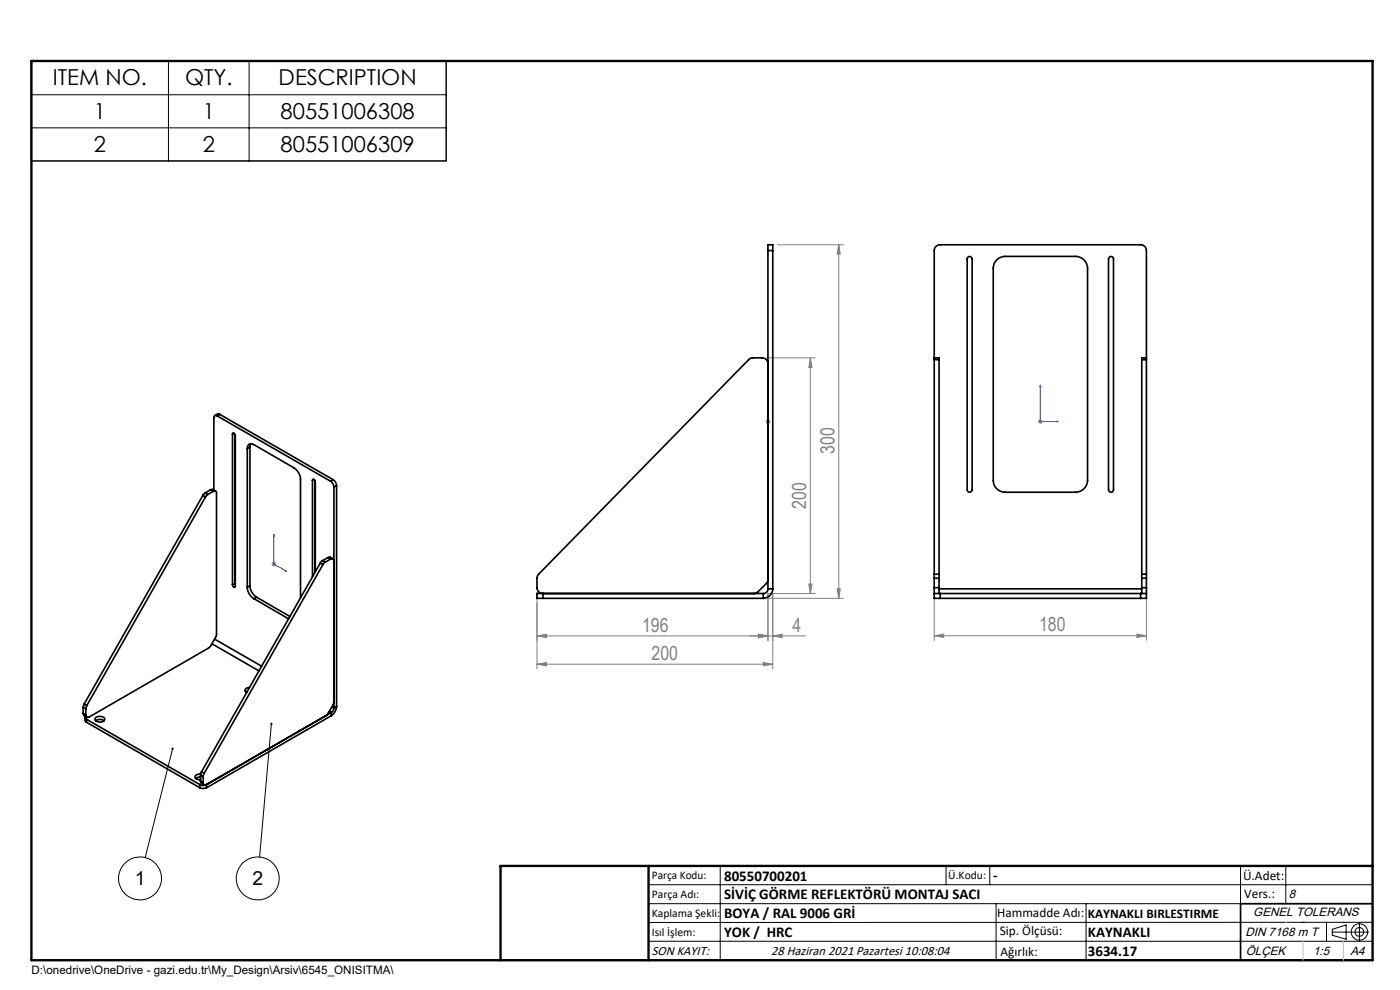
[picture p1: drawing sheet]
<svg xmlns="http://www.w3.org/2000/svg" width="297mm" height="210mm" viewBox="0 0 297 210" stroke-linecap="round" stroke-linejoin="round" font-family="sans-serif">
<g fill="none" stroke="#000" stroke-width=".21">
<path d="M6.6 12.8h88.1v21.3h-88.1zM35.7 12.8v21.3M52.8 12.8v21.3M6.6 20.1h88.1M6.6 27.1h88.1M36.6 158.8l-5.8 23.1M57.6 153.5l-2.5 28.3M137.6 187.7h153.6M137.6 191.7h153.6M137.6 199.7h153.6M152.8 183.7v20M200.7 183.7v4"/>
<path d="M210 183.7v4M211.3 191.7v12M230.4 191.7v12M263.2 183.7v20M272.8 183.7v8M276.4 195.6h.1M281.4 195.6v4.1M282.6 197.7h7.8M282.6 197.1l3-.9v3l-3-.8zM285 195.6h.1M288.4 195.8v3.8M291.2 195.6l-153.6 .1"/>
<circle cx="29.7" cy="186.3" r="4.6"/>
<circle cx="54.7" cy="186.3" r="4.6"/>
<circle cx="288.4" cy="197.7" r="1.74"/>
<circle cx="288.4" cy="197.7" r=".93"/>
</g>
<path d="M162.9 89.3v.2zM162.9 81.7v.4v-.4M162.9 89.4h.1M162.9 81.7v7.7M220.7 81.7v7.7h3.8M220.7 81.7l.1 .4h-.2zM224.2 89.3l.3 .1-.3 .1zM58.1 113.4l.1 .3h-.2zM58.1 113.4v6.3l2.7 1.5M60.5 121l.3 .2-.3-.1z" fill="none" stroke="#00f" stroke-width=".21"/>
<g fill="none" stroke="#808080" stroke-width=".21">
<path d="M164.9 51.9h14M177.9 51.9l.4 2h-.7zM177.9 51.9v75M162.7 75.9h10.2M171.9 75.9l.4 2h-.7zM171.9 75.9v50M162.4 89.4h1M162.6 89.1l.7 .7M162.9 88.9v1M163.3 89.1l-.7 .7M220.2 89.4h1M220.3 89.1l.8 .7"/>
<path d="M220.7 88.9v1M221.1 89.1l-.8 .7M57.6 119.7h1M57.7 119.3l.8 .7M58.1 119.2v.9M58.5 119.3l-.8 .7M113.9 134.9l2-.4v.7zM113.9 125.7v16.2M113.9 134.9h57M160.9 134.5l2 .4-2 .3zM162.9 126.9h16M163.9 134.9l2-.4v.7z"/>
<path d="M163.9 125.9v16M171.6 123.9h.7l-.4 2zM172.9 125.9h-10v10M177.6 124.9h.7l-.4 2zM198.2 134.9l2-.4v.7zM198.2 134.9h45M198.2 122.8v13M241.2 134.5l2 .4-2 .3zM243.2 122.8v13M113.9 140.9l2-.4v.7zM113.9 140.9h50M161.9 140.5l2 .4-2 .3z"/>
</g>
<path d="M291.2 191.7h-28v12M106.2 203.7h185" fill="none" stroke="#000" stroke-width=".35"/>
<path d="M6.7 12.9h284.5v190.8h-284.5zM137.6 183.7v20M291.2 183.7h-185v20" fill="none" stroke="#000" stroke-width=".5"/>
<path d="M272.8 195.6h.1M276.4 199.7v4M285 199.7v4" fill="none" stroke="#c0c0c0" stroke-width=".21"/>
<path d="M36.4 158.7a.23 .23 0 0 0 .1 .3 .23 .23 0 0 0 .3-.1 .23 .23 0 0 0-.1-.3l-.1 .2 .1-.2zM57.4 153.4a.24 .24 0 0 0 0 .3 .24 .24 0 0 0 .4-.1 .24 .24 0 0 0-.2-.3v.2v-.2z" fill="#000"/>
<g fill="#00f">
<path d="M60.5 121l.3 .2-.3-.1zM58.1 113.4l.1 .3h-.2z"/>
<path d="M162.9 89.3v.2zM162.9 81.7v.4z"/>
<path d="M224.2 89.3l.3 .1-.3 .1zM220.7 81.7l.1 .4h-.2z"/>
</g>
<g fill="#808080">
<path d="M161.9 140.5l2 .4-2 .3zM113.9 140.9l2-.4v.7z"/>
<path d="M113.9 134.9l2-.4v.7zM160.9 134.5l2 .4-2 .3zM198.2 134.9l2-.4v.7zM241.2 134.5l2 .4-2 .3z"/>
<path d="M171.9 75.9l.4 2h-.7zM171.6 123.9h.7l-.4 2zM177.9 51.9l.4 2h-.7zM177.6 124.9h.7l-.4 2z"/>
<path d="M160.9 134.5l2 .4-2 .3zM163.9 134.9l2-.4v.7z"/>
</g>
<g fill="none" stroke="#000" stroke-width=".35">
<path d="M162.9 53.2v-1.3h1v1.3M162.9 53.2v71.7M162.9 53.2h1M163.9 53.2v71.7M205.3 54.6a.54 .54 0 0 1 .6-.2 .54 .54 0 0 1 .3 .5v49a.53 .53 0 0 1-.5 .5 .53 .53 0 0 1-.5-.5v-49zM211.3 55.3l.6-.6 1.3-.3h15a2.57 2.57 0 0 1 2.5 2.5v45a2.57 2.57 0 0 1-2.5 2.5h-15a2.51 2.51 0 0 1-2.5-2.5v-45l.2-.9zM235.3 54.6a.52 .52 0 0 1 .6-.1 .52 .52 0 0 1 .3 .4v49a.53 .53 0 0 1-.5 .5 .53 .53 0 0 1-.5-.5v-49zM162.9 77.1a1.21 1.21 0 0 0-1.2-1.2h-2.1l-.7 .3-44.7 45.7-.3 .8v2a1.26 1.26 0 0 0 1.3 1.2M198.2 75.9v-22.7a1.26 1.26 0 0 1 1.3-1.3h42.5a1.21 1.21 0 0 1 1.2 1.3v22.7M198.2 75.9h1v.4M198.2 75.9v.4M198.2 76.3v45.5"/>
<path d="M198.2 76.3h1M199.2 76.3v45.5M242.2 76.3v45.5M242.2 76.3h1M243.2 75.9h-1v.4M243.2 75.9v.4M243.2 76.3v45.5M46.1 88.2a.42 .42 0 0 0-.5 0 .42 .42 0 0 0-.2 .4v15.4M46.1 88.2l24 13.9M46.6 87.9l-.4-.1-.6 .4M46.6 87.9l-.5 .3M46.6 87.9l24.1 13.9"/>
<path d="M49.3 92.1l.1-.2h.2l.3 .5M49.3 92.1v31.9M49.6 91.9l-.3 .2M49.9 92.2v32.3l-.3 .1-.3-.6M52.5 95.2a.86 .86 0 0 1 .4-1 .86 .86 0 0 1 1 .1l8.4 4.9a3.1 3.1 0 0 1 1.4 2.5v25.1M52.5 95.2v29.4M53 94.8l-.5 .4M53 94.8v29.4M53.2 94.1l-.2 .7M43 105.1l-25.1 44.3M43 105.1l.6 .3M43.5 104.6l-.5 .5"/>
<path d="M43.5 104.6l.6 .3M43.6 105.4l-25.2 44.3M44.1 104.9l-.5 .5M44.7 103.9l.3-.1 .7 .4M44.7 103.9l.5 .3M44.7 103.9l-1.2 .7M45.2 104.2a.42 .42 0 0 1 .5 0 .42 .42 0 0 1 .2 .4v30.1l-.1 .4-1.1 1.9-.5 .5-25.3 14.6a.46 .46 0 0 1-.5 0 .46 .46 0 0 1-.2-.4M45.2 104.2l-1.1 .7M66.3 101.9l.1-.2 .3 .1 .2 .4v19.1M66.3 101.9v20.4M66.6 101.7l-.3 .2M66.9 102.1v19.2"/>
<path d="M67.9 119.4l.6 .4M67.9 119.4l-25.1 44.3M68.4 118.9l-.5 .5M68.4 118.9l.6 .3M68.5 119.8l-25.2 44.2M69 119.2l-.5 .6M69.6 118.3l.4-.1 .6 .3M69.6 118.3l.5 .3M69.6 118.3l-1.2 .6M70.1 102.1a1.6 1.6 0 0 1 .7 1.2M70.1 118.6a.42 .42 0 0 1 .5-.1 .42 .42 0 0 1 .2 .5M70.1 118.6l-1.1 .6"/>
<path d="M70.7 101.8a1.6 1.6 0 0 1 .7 1.2M70.7 101.8l-.6 .3M70.8 103.3v46.9M71.4 103l-.6 .3M71.4 103v46.9M44.9 136.6l10 5.7M45.5 135.6l10 5.7M49.9 123.9v-.2l-.6 .3M52.5 124.6a3 3 0 0 0 1.4 2.4M53 124.2a3 3 0 0 0 1.4 2.5M53 124.2l-.5 .4M53.9 127l7.3 4.3"/>
<path d="M54.4 126.7l-.5 .3M54.4 126.7l7.1 4.1M115.2 125.9h-1.3v1h1.3M115.2 125.9v1M115.2 125.9h46.7M115.2 126.9h46.7M161.9 125.9v1M162.9 124.9a.96 .96 0 0 1-1 1M162.9 122.9l-.3 .9-1.8 1.7-.9 .4M162.9 124.9h1M163.9 124.9a2.05 2.05 0 0 1-2 2M198.2 125.9v1h1.3"/>
<path d="M198.2 125.9h1.3M198.2 124.7v1.2M198.2 121.8v.9M198.2 122.7v2M198.2 124.7h1M198.2 122.7h1M198.2 121.8h1M199.2 124.7v1.2M199.2 121.8v.9M199.2 124.9h43M199.2 122.7v2M199.5 125.9h42.5"/>
<path d="M199.5 126.9h42.5M199.5 125.9v1M242 125.9h1.2M242 125.9v1M242.2 124.7v1.2M242.2 121.8v.9M242.2 124.7h1M242.2 122.7v2M242.2 122.7h1M242.2 121.8h1M243.2 125.9v1h-1.2M243.2 124.7v1.2"/>
<path d="M243.2 121.8v.9M243.2 122.7v2M17.6 151.3l.2 .4 .6 .4M17.6 150l.6 .3M17.6 151.3l.6 .4M17.6 150v1.3M17.9 149.4l-.3 .6M17.9 149.4l.5 .3M18.1 152.1v.7l.2 .4M18.1 151.9v.4l.2 .3M18.2 150.3v1.4M18.3 152.6l24.1 13.8"/>
<path d="M18.3 152.6v.6M18.3 153.2l24.1 13.9M18.4 149.7l-.2 .6M20.2 152.3a1.46 1.46 0 0 1 2 .1 1.16 1.16 0 0 1-.9 .8 1.16 1.16 0 0 1-1.1-.5zM20.3 152.9a1.52 1.52 0 0 1 1.8 0M52.5 146.6l-.4 .1M52.9 145.8a.65 .65 0 0 0-.7 .2 .65 .65 0 0 0-.1 .7l.2 .2M69.8 150.9l.5 .3M70.3 151.2l-26.5 15.2M70.3 151.2v.6M70.3 151.8l-26.5 15.3M70.4 150l.4 .2"/>
<path d="M70.8 150.2l-.2 .7-.3 .3M70.8 148.9l-.2 .7-1 1.7-.4 .5-25.4 14.6M71.4 149.9a2.68 2.68 0 0 1-1.1 1.9M71.4 149.9l-.6 .3M42.4 166.4a1.5 1.5 0 0 0 1.4 0M42.4 167.1l.5 .1 .9-.1M42.4 166.4v.7M42.5 164.8l-1 .3M42.5 165.7l.2 .4 .6 .4M42.5 164.4l.6 .3M42.5 165.7l.6 .3M42.5 164.4v1.3"/>
<path d="M42.6 164.2a.83 .83 0 0 0-1.2 .8l.4 .3 .7 .1M42.8 163.7l-.3 .7M42.8 163.7l.5 .3M43.1 166a.42 .42 0 0 0 .2 .5 .42 .42 0 0 0 .5-.1M43.1 164.7v1.3M43.3 164l-.2 .7M43.8 166.4v.7"/>
</g>
<g font-size="4.7">
<text x="11.2" y="18.1">ITEM NO.</text>
<text x="39.3" y="18.1">QTY.</text>
<text x="59.1" y="18.1">DESCRIPTION</text>
<text x="19.9" y="25.3">1</text>
<text x="43" y="25.3">1</text>
<text x="59.5" y="25.3">80551006308</text>
<text x="19.9" y="32.3">2</text>
<text x="43" y="32.3">2</text>
<text x="59.5" y="32.3">80551006309</text>
</g>
<g font-size="4.1" fill="#808080">
<text x="177" y="96.2" transform="rotate(-90 177 96.2)">300</text>
<text x="171" y="107.9" transform="rotate(-90 171 107.9)">200</text>
<text x="136.2" y="134">196</text>
<text x="168.1" y="134">4</text>
<text x="220.4" y="133.9">180</text>
<text x="138.2" y="140">200</text>
</g>
<g font-size="4.1">
<text x="28.6" y="187.6">1</text>
<text x="53.5" y="187.6">2</text>
</g>
<g font-size="3.2">
<text x="153.6" y="186.8">80550700201</text>
<text x="153.6" y="190.8">SİVİÇ GÖRME REFLEKTÖRÜ MONTAJ SACI</text>
<text x="210.7" y="186.6">-</text>
<text x="153.6" y="194.8">BOYA / RAL 9006 GRİ</text>
<text x="153.6" y="198.8">YOK / HRC</text>
<text x="230.8" y="198.7">KAYNAKLI</text>
<text x="230.8" y="202.8">3634.17</text>
</g>
<g font-size="2.8">
<text x="263.7" y="186.7">Ü.Adet:</text>
<text x="263.9" y="190.5">Vers.:</text>
<text x="211.5" y="194.5">Hammadde Adı:</text>
<text x="230.8" y="194.7">KAYNAKLI BIRLESTIRME</text>
<text x="138.3" y="202.6">SON KAYIT:</text>
<text x="163.6" y="202.6">28 Haziran 2021 Pazartesi 10:08:04</text>
<text x="212.1" y="198.4">Sip. Ölçüsü:</text>
<text x="212.2" y="202.7">Ağırlık:</text>
</g>
<g font-size="2.6">
<text x="273.4" y="190.4">8</text>
<text x="265.9" y="194.4">GENEL TOLERANS</text>
<text x="264.2" y="198.5">DIN 7168 m T</text>
<text x="264.3" y="202.6">ÖLÇEK</text>
<text x="278.5" y="202.6">1:5</text>
<text x="286.5" y="202.6">A4</text>
</g>
<g font-size="2.5">
<text x="138.3" y="186.4">Parça Kodu:</text>
<text x="138.3" y="190.5">Parça Adı:</text>
<text x="201.2" y="186.5">Ü.Kodu:</text>
<text x="138.3" y="194.5">Kaplama Şekli:</text>
<text x="138.3" y="198.6">Isıl İşlem:</text>
<text x="6.7" y="206.7">D:\onedrive\OneDrive - gazi.edu.tr\My_Design\Arsiv\6545_ONISITMA\</text>
</g>
</svg>
